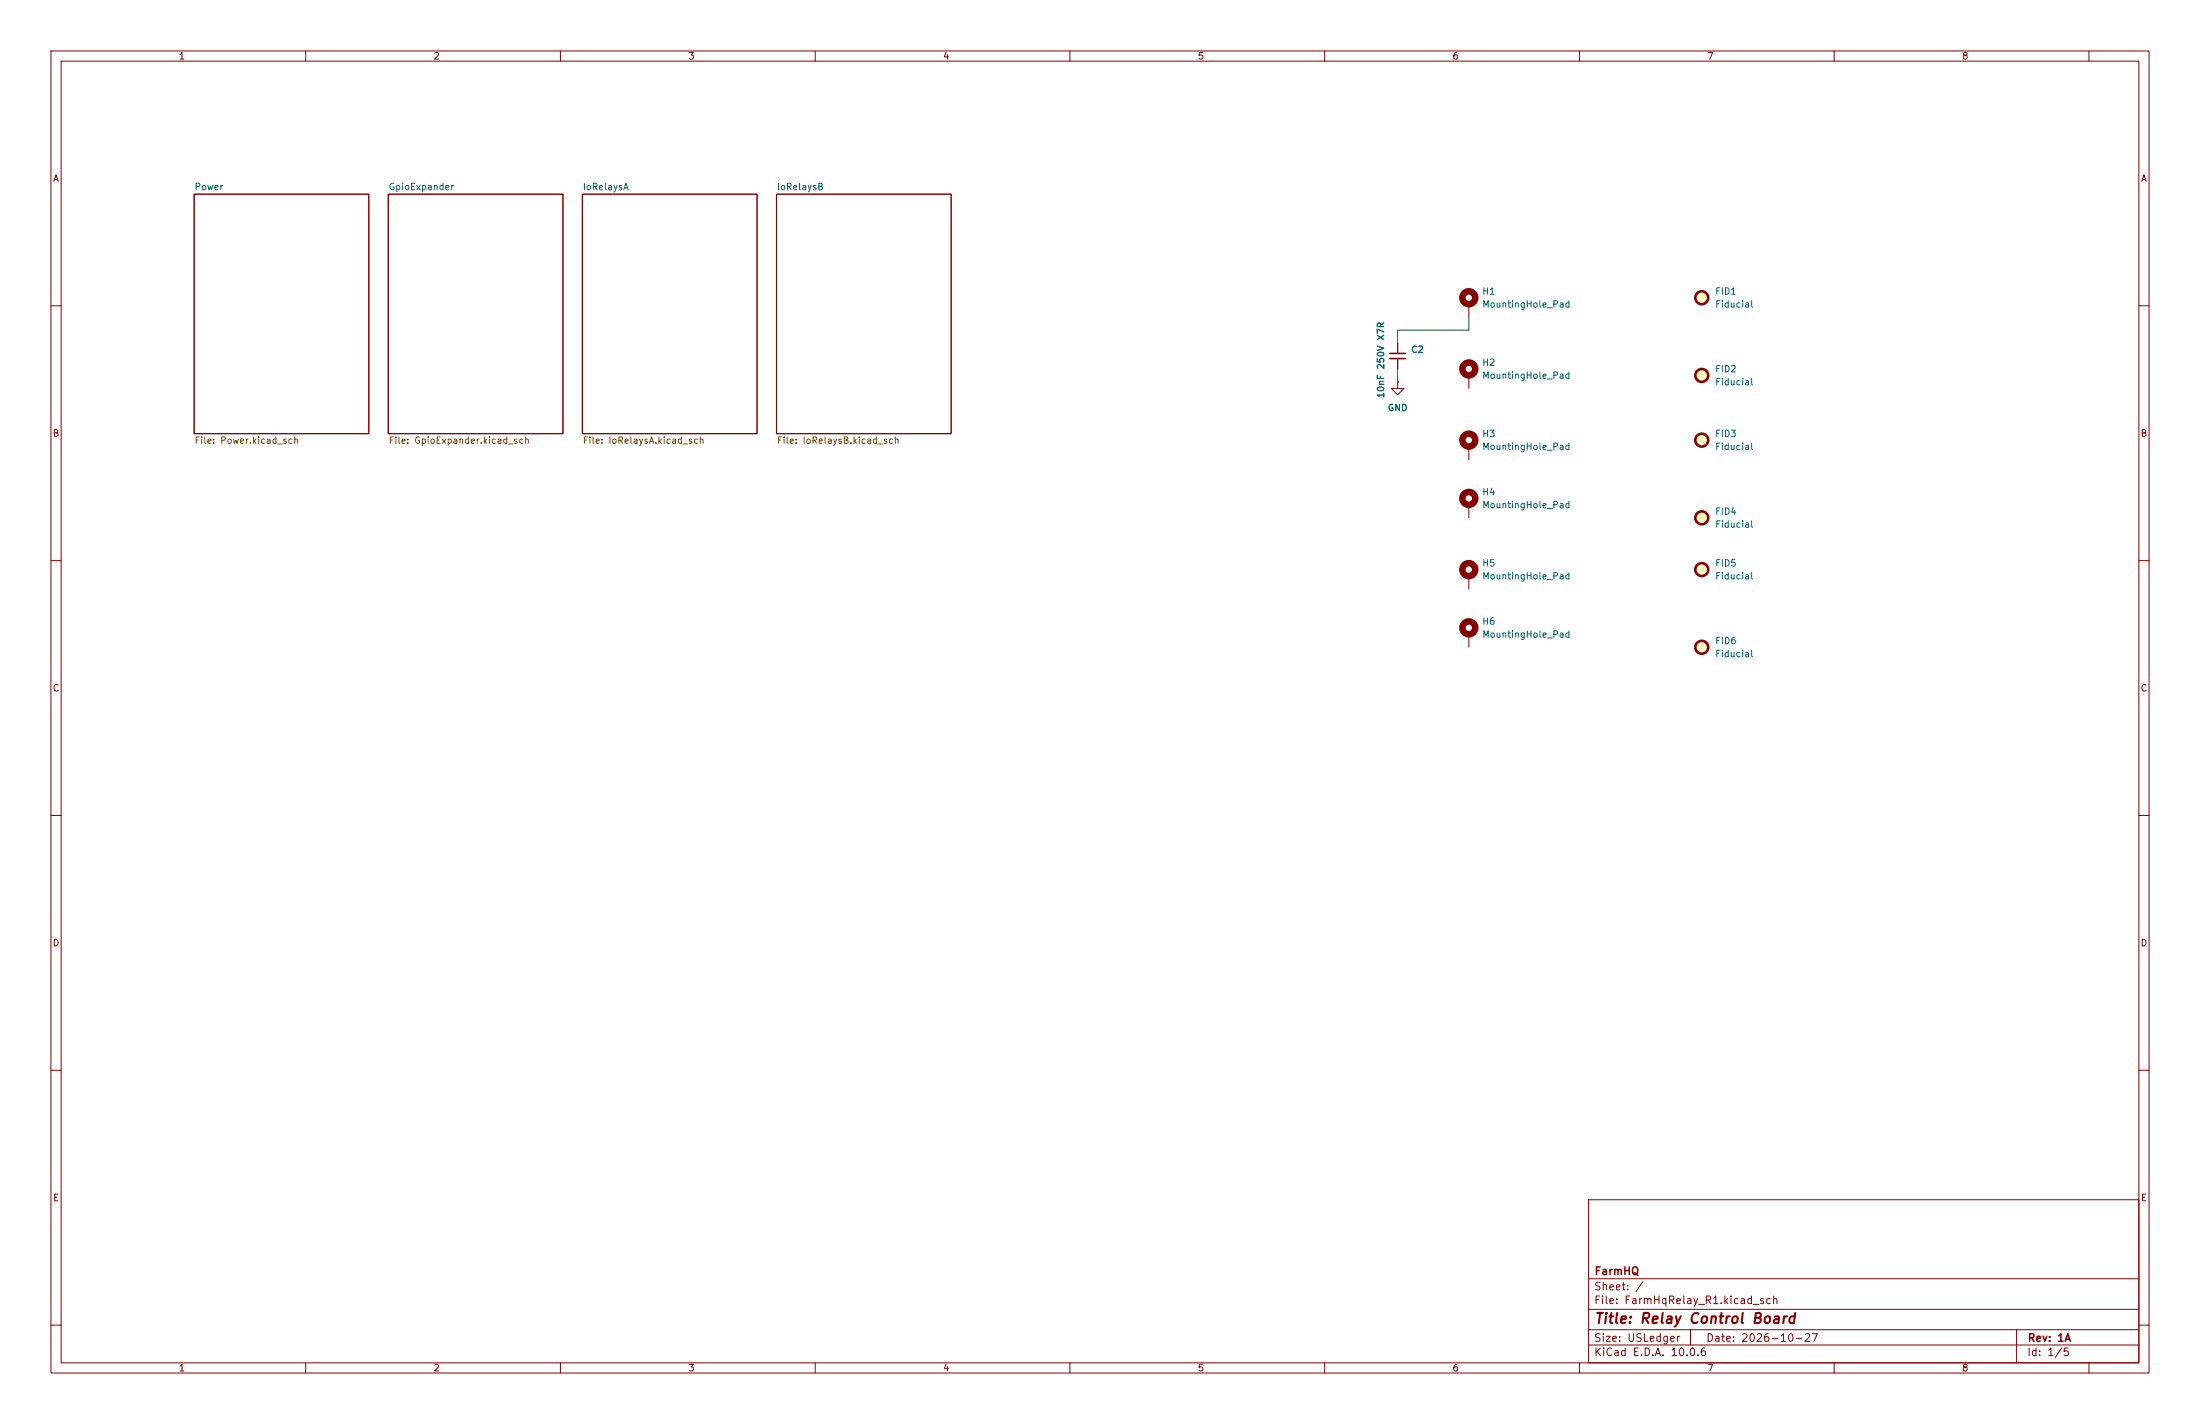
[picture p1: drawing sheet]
(kicad_sch
 (version 20260306)
 (generator "eeschema")
 (generator_version "10.0")
 (paper "USLedger")
 (title_block
  (title "Relay Control Board")
  (date "2026-10-27")
  (rev "1A")
  (company "FarmHQ"))
 (lib_symbols
  (symbol "Device:C_Small"
   (pin_numbers (hide yes))
   (pin_names
    (offset 0.254) (hide yes)) (exclude_from_sim no) (in_bom yes) (on_board yes)
   (in_pos_files yes)
   (duplicate_pin_numbers_are_jumpers no)
   (property "Reference" "C" (at 0.254 1.778 0) (show_name no) (do_not_autoplace no) (effects (font (size 1.27 1.27)) (justify left)))
   (property "Value" "C_Small" (at 0.254 -2.032 0) (show_name no) (do_not_autoplace no) (effects (font (size 1.27 1.27)) (justify left)))
   (property "Footprint" "" (at 0 0 0) (show_name no) (do_not_autoplace no) (hide yes) (effects (font (size 1.27 1.27))))
   (property "Datasheet" "" (at 0 0 0) (show_name no) (do_not_autoplace no) (hide yes) (effects (font (size 1.27 1.27))))
   (property "Description" "Unpolarized capacitor, small symbol" (at 0 -10.16 0) (show_name no) (do_not_autoplace no) (hide yes) (effects (font (size 1.27 1.27))))
   (symbol "C_Small_0_1"
    (polyline (pts (xy -1.524 0.508) (xy 1.524 0.508)) (stroke (width 0.3048) (type default)) (fill (type none)))
    (polyline (pts (xy -1.524 -0.508) (xy 1.524 -0.508)) (stroke (width 0.3048) (type default)) (fill (type none))))
   (symbol "C_Small_1_1"
    (pin passive line (at 0 2.54 270) (length 2.032) (name "" (effects (font (size 1.27 1.27)))) (number "1" (effects (font (size 1.27 1.27)))))
    (pin passive line (at 0 -2.54 90) (length 2.032) (name "" (effects (font (size 1.27 1.27)))) (number "2" (effects (font (size 1.27 1.27))))))
   (embedded_fonts no))
  (symbol "Mechanical:Fiducial" (exclude_from_sim no) (in_bom no) (on_board yes)
   (in_pos_files yes)
   (duplicate_pin_numbers_are_jumpers no)
   (property "Reference" "FID" (at 0 5.08 0) (show_name no) (do_not_autoplace no) (effects (font (size 1.27 1.27))))
   (property "Value" "Fiducial" (at 0 3.175 0) (show_name no) (do_not_autoplace no) (effects (font (size 1.27 1.27))))
   (property "Footprint" "" (at 0 0 0) (show_name no) (do_not_autoplace no) (hide yes) (effects (font (size 1.27 1.27))))
   (property "Datasheet" "" (at 0 0 0) (show_name no) (do_not_autoplace no) (hide yes) (effects (font (size 1.27 1.27))))
   (property "Description" "Fiducial Marker" (at 0 0 0) (show_name no) (do_not_autoplace no) (hide yes) (effects (font (size 1.27 1.27))))
   (symbol "Fiducial_0_1"
    (circle (center 0 0) (radius 1.27) (stroke (width 0.508) (type default)) (fill (type background))))
   (embedded_fonts no))
  (symbol "Mechanical:MountingHole_Pad"
   (pin_numbers (hide yes))
   (pin_names
    (offset 1.016) (hide yes)) (exclude_from_sim no) (in_bom no) (on_board yes)
   (in_pos_files yes)
   (duplicate_pin_numbers_are_jumpers no)
   (property "Reference" "H" (at 0 6.35 0) (show_name no) (do_not_autoplace no) (effects (font (size 1.27 1.27))))
   (property "Value" "MountingHole_Pad" (at 0 4.445 0) (show_name no) (do_not_autoplace no) (effects (font (size 1.27 1.27))))
   (property "Footprint" "" (at 0 0 0) (show_name no) (do_not_autoplace no) (hide yes) (effects (font (size 1.27 1.27))))
   (property "Datasheet" "" (at 0 0 0) (show_name no) (do_not_autoplace no) (hide yes) (effects (font (size 1.27 1.27))))
   (property "Description" "Mounting Hole with connection" (at 0 0 0) (show_name no) (do_not_autoplace no) (hide yes) (effects (font (size 1.27 1.27))))
   (symbol "MountingHole_Pad_0_1"
    (circle (center 0 1.27) (radius 1.27) (stroke (width 1.27) (type default)) (fill (type none))))
   (symbol "MountingHole_Pad_1_1"
    (pin input line (at 0 -2.54 90) (length 2.54) (name "1" (effects (font (size 1.27 1.27)))) (number "1" (effects (font (size 1.27 1.27))))))
   (embedded_fonts no))
  (symbol "power:GND"
   (power global)
   (pin_numbers (hide yes))
   (pin_names
    (offset 0) (hide yes)) (exclude_from_sim no) (in_bom yes) (on_board yes)
   (in_pos_files yes)
   (duplicate_pin_numbers_are_jumpers no)
   (property "Reference" "#PWR" (at 0 -6.35 0) (show_name no) (do_not_autoplace no) (hide yes) (effects (font (size 1.27 1.27))))
   (property "Value" "GND" (at 0 -3.81 0) (show_name no) (do_not_autoplace no) (effects (font (size 1.27 1.27))))
   (property "Footprint" "" (at 0 0 0) (show_name no) (do_not_autoplace no) (hide yes) (effects (font (size 1.27 1.27))))
   (property "Datasheet" "" (at 0 0 0) (show_name no) (do_not_autoplace no) (hide yes) (effects (font (size 1.27 1.27))))
   (property "Description" "Power symbol creates a global label with name \"GND\" , ground" (at 0 0 0) (show_name no) (do_not_autoplace no) (hide yes) (effects (font (size 1.27 1.27))))
   (symbol "GND_0_1"
    (polyline (pts (xy 0 0) (xy 0 -1.27) (xy 1.27 -1.27) (xy 0 -2.54) (xy -1.27 -1.27) (xy 0 -1.27)) (stroke (width 0) (type default)) (fill (type none))))
   (symbol "GND_1_1"
    (pin power_in line (at 0 0 270) (length 0) (name "" (effects (font (size 1.27 1.27)))) (number "1" (effects (font (size 1.27 1.27))))))
   (embedded_fonts no)))
 (wire
  (pts (xy 288.29 64.77) (xy 274.32 64.77))
  (stroke (width 0) (type default)))
 (wire
  (pts (xy 274.32 64.77) (xy 274.32 67.31))
  (stroke (width 0) (type default)))
 (wire
  (pts (xy 274.32 72.39) (xy 274.32 74.93))
  (stroke (width 0) (type default)))
 (wire
  (pts (xy 288.29 62.23) (xy 288.29 64.77))
  (stroke (width 0) (type default)))
 (symbol
  (lib_id "Mechanical:Fiducial")
  (at 334.01 127 0)
  (unit 1)
  (body_style 1)
  (exclude_from_sim no)
  (in_bom no)
  (on_board yes)
  (in_pos_files yes)
  (dnp no)
  (fields_autoplaced yes)
  (property "Reference" "FID6" (at 336.55 125.7299 0) (show_name no) (do_not_autoplace no) (effects (font (size 1.27 1.27)) (justify left)))
  (property "Value" "Fiducial" (at 336.55 128.2699 0) (show_name no) (do_not_autoplace no) (effects (font (size 1.27 1.27)) (justify left)))
  (property "Footprint" "Fiducial:Fiducial_1mm_Mask2mm" (at 334.01 127 0) (hide yes) (show_name no) (do_not_autoplace no) (effects (font (size 1.27 1.27))))
  (property "Datasheet" "" (at 334.01 127 0) (hide yes) (show_name no) (do_not_autoplace no) (effects (font (size 1.27 1.27))))
  (property "Description" "Fiducial Marker" (at 334.01 127 0) (hide yes) (show_name no) (do_not_autoplace no) (effects (font (size 1.27 1.27)))))
 (symbol
  (lib_id "Device:C_Small")
  (at 274.32 69.85 0)
  (unit 1)
  (body_style 1)
  (exclude_from_sim no)
  (in_bom yes)
  (on_board yes)
  (in_pos_files yes)
  (dnp no)
  (property "Reference" "C2" (at 276.86 68.5799 0) (show_name no) (do_not_autoplace no) (effects (font (size 1.27 1.27)) (justify left)))
  (property "Value" "10nF 250V X7R" (at 271.018 78.232 90) (show_name no) (do_not_autoplace no) (effects (font (size 1.27 1.27)) (justify left)))
  (property "Footprint" "Capacitor_SMD:C_1206_3216Metric" (at 274.32 69.85 0) (hide yes) (show_name no) (do_not_autoplace no) (effects (font (size 1.27 1.27))))
  (property "Datasheet" "" (at 274.32 69.85 0) (hide yes) (show_name no) (do_not_autoplace no) (effects (font (size 1.27 1.27))))
  (property "Description" "CAP CER 1206 10NF 250V X7R 10%" (at 274.32 80.01 0) (hide yes) (show_name no) (do_not_autoplace no) (effects (font (size 1.27 1.27))))
  (property "Digikey" "399-C1206C103KARECTUDKR-ND" (at 274.32 69.85 0) (hide yes) (show_name no) (do_not_autoplace no) (effects (font (size 1.27 1.27))))
  (property "Notes" "250V minimum rating (chassis bond) - no lower-voltage substitute" (at 274.32 69.85 0) (hide yes) (show_name no) (do_not_autoplace no) (effects (font (size 1.27 1.27))))
  (pin "1")
  (pin "2"))
 (symbol
  (lib_id "Mechanical:MountingHole_Pad")
  (at 288.29 99.06 0)
  (unit 1)
  (body_style 1)
  (exclude_from_sim no)
  (in_bom no)
  (on_board yes)
  (in_pos_files yes)
  (dnp no)
  (fields_autoplaced yes)
  (property "Reference" "H4" (at 290.83 96.5199 0) (show_name no) (do_not_autoplace no) (effects (font (size 1.27 1.27)) (justify left)))
  (property "Value" "MountingHole_Pad" (at 290.83 99.0599 0) (show_name no) (do_not_autoplace no) (effects (font (size 1.27 1.27)) (justify left)))
  (property "Footprint" "MountingHole:MountingHole_3.5mm_Pad" (at 288.29 99.06 0) (hide yes) (show_name no) (do_not_autoplace no) (effects (font (size 1.27 1.27))))
  (property "Datasheet" "" (at 288.29 99.06 0) (hide yes) (show_name no) (do_not_autoplace no) (effects (font (size 1.27 1.27))))
  (property "Description" "Mounting Hole with connection" (at 288.29 99.06 0) (hide yes) (show_name no) (do_not_autoplace no) (effects (font (size 1.27 1.27))))
  (property "Digikey" "~" (at 288.29 99.06 0) (hide yes) (show_name no) (do_not_autoplace no) (effects (font (size 1.27 1.27))))
  (pin "1"))
 (symbol
  (lib_id "Mechanical:Fiducial")
  (at 334.01 73.66 0)
  (unit 1)
  (body_style 1)
  (exclude_from_sim no)
  (in_bom no)
  (on_board yes)
  (in_pos_files yes)
  (dnp no)
  (fields_autoplaced yes)
  (property "Reference" "FID2" (at 336.55 72.3899 0) (show_name no) (do_not_autoplace no) (effects (font (size 1.27 1.27)) (justify left)))
  (property "Value" "Fiducial" (at 336.55 74.9299 0) (show_name no) (do_not_autoplace no) (effects (font (size 1.27 1.27)) (justify left)))
  (property "Footprint" "Fiducial:Fiducial_1mm_Mask2mm" (at 334.01 73.66 0) (hide yes) (show_name no) (do_not_autoplace no) (effects (font (size 1.27 1.27))))
  (property "Datasheet" "" (at 334.01 73.66 0) (hide yes) (show_name no) (do_not_autoplace no) (effects (font (size 1.27 1.27))))
  (property "Description" "Fiducial Marker" (at 334.01 73.66 0) (hide yes) (show_name no) (do_not_autoplace no) (effects (font (size 1.27 1.27)))))
 (symbol
  (lib_id "Mechanical:Fiducial")
  (at 334.01 111.76 0)
  (unit 1)
  (body_style 1)
  (exclude_from_sim no)
  (in_bom no)
  (on_board yes)
  (in_pos_files yes)
  (dnp no)
  (fields_autoplaced yes)
  (property "Reference" "FID5" (at 336.55 110.4899 0) (show_name no) (do_not_autoplace no) (effects (font (size 1.27 1.27)) (justify left)))
  (property "Value" "Fiducial" (at 336.55 113.0299 0) (show_name no) (do_not_autoplace no) (effects (font (size 1.27 1.27)) (justify left)))
  (property "Footprint" "Fiducial:Fiducial_1mm_Mask2mm" (at 334.01 111.76 0) (hide yes) (show_name no) (do_not_autoplace no) (effects (font (size 1.27 1.27))))
  (property "Datasheet" "" (at 334.01 111.76 0) (hide yes) (show_name no) (do_not_autoplace no) (effects (font (size 1.27 1.27))))
  (property "Description" "Fiducial Marker" (at 334.01 111.76 0) (hide yes) (show_name no) (do_not_autoplace no) (effects (font (size 1.27 1.27)))))
 (symbol
  (lib_id "power:GND")
  (at 274.32 74.93 0)
  (unit 1)
  (body_style 1)
  (exclude_from_sim no)
  (in_bom yes)
  (on_board yes)
  (in_pos_files yes)
  (dnp no)
  (fields_autoplaced yes)
  (property "Reference" "#PWR01" (at 274.32 81.28 0) (hide yes) (show_name no) (do_not_autoplace no) (effects (font (size 1.27 1.27))))
  (property "Value" "GND" (at 274.32 80.01 0) (show_name no) (do_not_autoplace no) (effects (font (size 1.27 1.27))))
  (property "Footprint" "" (at 274.32 74.93 0) (hide yes) (show_name no) (do_not_autoplace no) (effects (font (size 1.27 1.27))))
  (property "Datasheet" "" (at 274.32 74.93 0) (hide yes) (show_name no) (do_not_autoplace no) (effects (font (size 1.27 1.27))))
  (property "Description" "Power symbol creates a global label with name \"GND\" , ground" (at 274.32 74.93 0) (hide yes) (show_name no) (do_not_autoplace no) (effects (font (size 1.27 1.27))))
  (pin "1"))
 (symbol
  (lib_id "Mechanical:Fiducial")
  (at 334.01 86.36 0)
  (unit 1)
  (body_style 1)
  (exclude_from_sim no)
  (in_bom no)
  (on_board yes)
  (in_pos_files yes)
  (dnp no)
  (fields_autoplaced yes)
  (property "Reference" "FID3" (at 336.55 85.0899 0) (show_name no) (do_not_autoplace no) (effects (font (size 1.27 1.27)) (justify left)))
  (property "Value" "Fiducial" (at 336.55 87.6299 0) (show_name no) (do_not_autoplace no) (effects (font (size 1.27 1.27)) (justify left)))
  (property "Footprint" "Fiducial:Fiducial_1mm_Mask2mm" (at 334.01 86.36 0) (hide yes) (show_name no) (do_not_autoplace no) (effects (font (size 1.27 1.27))))
  (property "Datasheet" "" (at 334.01 86.36 0) (hide yes) (show_name no) (do_not_autoplace no) (effects (font (size 1.27 1.27))))
  (property "Description" "Fiducial Marker" (at 334.01 86.36 0) (hide yes) (show_name no) (do_not_autoplace no) (effects (font (size 1.27 1.27)))))
 (symbol
  (lib_id "Mechanical:MountingHole_Pad")
  (at 288.29 73.66 0)
  (unit 1)
  (body_style 1)
  (exclude_from_sim no)
  (in_bom no)
  (on_board yes)
  (in_pos_files yes)
  (dnp no)
  (fields_autoplaced yes)
  (property "Reference" "H2" (at 290.83 71.1199 0) (show_name no) (do_not_autoplace no) (effects (font (size 1.27 1.27)) (justify left)))
  (property "Value" "MountingHole_Pad" (at 290.83 73.6599 0) (show_name no) (do_not_autoplace no) (effects (font (size 1.27 1.27)) (justify left)))
  (property "Footprint" "MountingHole:MountingHole_3.5mm_Pad" (at 288.29 73.66 0) (hide yes) (show_name no) (do_not_autoplace no) (effects (font (size 1.27 1.27))))
  (property "Datasheet" "" (at 288.29 73.66 0) (hide yes) (show_name no) (do_not_autoplace no) (effects (font (size 1.27 1.27))))
  (property "Description" "Mounting Hole with connection" (at 288.29 73.66 0) (hide yes) (show_name no) (do_not_autoplace no) (effects (font (size 1.27 1.27))))
  (property "Digikey" "~" (at 288.29 73.66 0) (hide yes) (show_name no) (do_not_autoplace no) (effects (font (size 1.27 1.27))))
  (pin "1"))
 (symbol
  (lib_id "Mechanical:MountingHole_Pad")
  (at 288.29 113.03 0)
  (unit 1)
  (body_style 1)
  (exclude_from_sim no)
  (in_bom no)
  (on_board yes)
  (in_pos_files yes)
  (dnp no)
  (fields_autoplaced yes)
  (property "Reference" "H5" (at 290.83 110.4899 0) (show_name no) (do_not_autoplace no) (effects (font (size 1.27 1.27)) (justify left)))
  (property "Value" "MountingHole_Pad" (at 290.83 113.0299 0) (show_name no) (do_not_autoplace no) (effects (font (size 1.27 1.27)) (justify left)))
  (property "Footprint" "MountingHole:MountingHole_3.5mm_Pad" (at 288.29 113.03 0) (hide yes) (show_name no) (do_not_autoplace no) (effects (font (size 1.27 1.27))))
  (property "Datasheet" "" (at 288.29 113.03 0) (hide yes) (show_name no) (do_not_autoplace no) (effects (font (size 1.27 1.27))))
  (property "Description" "Mounting Hole with connection" (at 288.29 113.03 0) (hide yes) (show_name no) (do_not_autoplace no) (effects (font (size 1.27 1.27))))
  (property "Digikey" "~" (at 288.29 113.03 0) (hide yes) (show_name no) (do_not_autoplace no) (effects (font (size 1.27 1.27))))
  (pin "1"))
 (symbol
  (lib_id "Mechanical:Fiducial")
  (at 334.01 58.42 0)
  (unit 1)
  (body_style 1)
  (exclude_from_sim no)
  (in_bom no)
  (on_board yes)
  (in_pos_files yes)
  (dnp no)
  (fields_autoplaced yes)
  (property "Reference" "FID1" (at 336.55 57.1499 0) (show_name no) (do_not_autoplace no) (effects (font (size 1.27 1.27)) (justify left)))
  (property "Value" "Fiducial" (at 336.55 59.6899 0) (show_name no) (do_not_autoplace no) (effects (font (size 1.27 1.27)) (justify left)))
  (property "Footprint" "Fiducial:Fiducial_1mm_Mask2mm" (at 334.01 58.42 0) (hide yes) (show_name no) (do_not_autoplace no) (effects (font (size 1.27 1.27))))
  (property "Datasheet" "" (at 334.01 58.42 0) (hide yes) (show_name no) (do_not_autoplace no) (effects (font (size 1.27 1.27))))
  (property "Description" "Fiducial Marker" (at 334.01 58.42 0) (hide yes) (show_name no) (do_not_autoplace no) (effects (font (size 1.27 1.27)))))
 (symbol
  (lib_id "Mechanical:MountingHole_Pad")
  (at 288.29 124.46 0)
  (unit 1)
  (body_style 1)
  (exclude_from_sim no)
  (in_bom no)
  (on_board yes)
  (in_pos_files yes)
  (dnp no)
  (fields_autoplaced yes)
  (property "Reference" "H6" (at 290.83 121.9199 0) (show_name no) (do_not_autoplace no) (effects (font (size 1.27 1.27)) (justify left)))
  (property "Value" "MountingHole_Pad" (at 290.83 124.4599 0) (show_name no) (do_not_autoplace no) (effects (font (size 1.27 1.27)) (justify left)))
  (property "Footprint" "MountingHole:MountingHole_3.5mm_Pad" (at 288.29 124.46 0) (hide yes) (show_name no) (do_not_autoplace no) (effects (font (size 1.27 1.27))))
  (property "Datasheet" "" (at 288.29 124.46 0) (hide yes) (show_name no) (do_not_autoplace no) (effects (font (size 1.27 1.27))))
  (property "Description" "Mounting Hole with connection" (at 288.29 124.46 0) (hide yes) (show_name no) (do_not_autoplace no) (effects (font (size 1.27 1.27))))
  (property "Digikey" "~" (at 288.29 124.46 0) (hide yes) (show_name no) (do_not_autoplace no) (effects (font (size 1.27 1.27))))
  (pin "1"))
 (symbol
  (lib_id "Mechanical:MountingHole_Pad")
  (at 288.29 59.69 0)
  (unit 1)
  (body_style 1)
  (exclude_from_sim no)
  (in_bom no)
  (on_board yes)
  (in_pos_files yes)
  (dnp no)
  (fields_autoplaced yes)
  (property "Reference" "H1" (at 290.83 57.1499 0) (show_name no) (do_not_autoplace no) (effects (font (size 1.27 1.27)) (justify left)))
  (property "Value" "MountingHole_Pad" (at 290.83 59.6899 0) (show_name no) (do_not_autoplace no) (effects (font (size 1.27 1.27)) (justify left)))
  (property "Footprint" "MountingHole:MountingHole_3.5mm_Pad" (at 288.29 59.69 0) (hide yes) (show_name no) (do_not_autoplace no) (effects (font (size 1.27 1.27))))
  (property "Datasheet" "" (at 288.29 59.69 0) (hide yes) (show_name no) (do_not_autoplace no) (effects (font (size 1.27 1.27))))
  (property "Description" "Mounting Hole with connection" (at 288.29 59.69 0) (hide yes) (show_name no) (do_not_autoplace no) (effects (font (size 1.27 1.27))))
  (property "Digikey" "~" (at 288.29 59.69 0) (hide yes) (show_name no) (do_not_autoplace no) (effects (font (size 1.27 1.27))))
  (pin "1"))
 (symbol
  (lib_id "Mechanical:Fiducial")
  (at 334.01 101.6 0)
  (unit 1)
  (body_style 1)
  (exclude_from_sim no)
  (in_bom no)
  (on_board yes)
  (in_pos_files yes)
  (dnp no)
  (fields_autoplaced yes)
  (property "Reference" "FID4" (at 336.55 100.3299 0) (show_name no) (do_not_autoplace no) (effects (font (size 1.27 1.27)) (justify left)))
  (property "Value" "Fiducial" (at 336.55 102.8699 0) (show_name no) (do_not_autoplace no) (effects (font (size 1.27 1.27)) (justify left)))
  (property "Footprint" "Fiducial:Fiducial_1mm_Mask2mm" (at 334.01 101.6 0) (hide yes) (show_name no) (do_not_autoplace no) (effects (font (size 1.27 1.27))))
  (property "Datasheet" "" (at 334.01 101.6 0) (hide yes) (show_name no) (do_not_autoplace no) (effects (font (size 1.27 1.27))))
  (property "Description" "Fiducial Marker" (at 334.01 101.6 0) (hide yes) (show_name no) (do_not_autoplace no) (effects (font (size 1.27 1.27)))))
 (symbol
  (lib_id "Mechanical:MountingHole_Pad")
  (at 288.29 87.63 0)
  (unit 1)
  (body_style 1)
  (exclude_from_sim no)
  (in_bom no)
  (on_board yes)
  (in_pos_files yes)
  (dnp no)
  (fields_autoplaced yes)
  (property "Reference" "H3" (at 290.83 85.0899 0) (show_name no) (do_not_autoplace no) (effects (font (size 1.27 1.27)) (justify left)))
  (property "Value" "MountingHole_Pad" (at 290.83 87.6299 0) (show_name no) (do_not_autoplace no) (effects (font (size 1.27 1.27)) (justify left)))
  (property "Footprint" "MountingHole:MountingHole_3.5mm_Pad" (at 288.29 87.63 0) (hide yes) (show_name no) (do_not_autoplace no) (effects (font (size 1.27 1.27))))
  (property "Datasheet" "" (at 288.29 87.63 0) (hide yes) (show_name no) (do_not_autoplace no) (effects (font (size 1.27 1.27))))
  (property "Description" "Mounting Hole with connection" (at 288.29 87.63 0) (hide yes) (show_name no) (do_not_autoplace no) (effects (font (size 1.27 1.27))))
  (property "Digikey" "~" (at 288.29 87.63 0) (hide yes) (show_name no) (do_not_autoplace no) (effects (font (size 1.27 1.27))))
  (pin "1"))
 (sheet
  (at 114.3 38.1)
  (size 34.29 46.99)
  (exclude_from_sim no)
  (in_bom yes)
  (on_board yes)
  (dnp no)
  (fields_autoplaced yes)
  (stroke (width 0.1524) (type solid))
  (fill (color 0 0 0 0))
  (property "Sheetname" "IoRelaysA" (at 114.3 37.3884 0) (show_name no) (do_not_autoplace no) (effects (font (size 1.27 1.27)) (justify left bottom)))
  (property "Sheetfile" "IoRelaysA.kicad_sch" (at 114.3 85.6746 0) (show_name no) (do_not_autoplace no) (effects (font (size 1.27 1.27)) (justify left top))))
 (sheet
  (at 38.1 38.1)
  (size 34.29 46.99)
  (exclude_from_sim no)
  (in_bom yes)
  (on_board yes)
  (dnp no)
  (fields_autoplaced yes)
  (stroke (width 0.1524) (type solid))
  (fill (color 0 0 0 0))
  (property "Sheetname" "Power" (at 38.1 37.3884 0) (show_name no) (do_not_autoplace no) (effects (font (size 1.27 1.27)) (justify left bottom)))
  (property "Sheetfile" "Power.kicad_sch" (at 38.1 85.6746 0) (show_name no) (do_not_autoplace no) (effects (font (size 1.27 1.27)) (justify left top))))
 (sheet
  (at 76.2 38.1)
  (size 34.29 46.99)
  (exclude_from_sim no)
  (in_bom yes)
  (on_board yes)
  (dnp no)
  (fields_autoplaced yes)
  (stroke (width 0.1524) (type solid))
  (fill (color 0 0 0 0))
  (property "Sheetname" "GpioExpander" (at 76.2 37.3884 0) (show_name no) (do_not_autoplace no) (effects (font (size 1.27 1.27)) (justify left bottom)))
  (property "Sheetfile" "GpioExpander.kicad_sch" (at 76.2 85.6746 0) (show_name no) (do_not_autoplace no) (effects (font (size 1.27 1.27)) (justify left top))))
 (sheet
  (at 152.4 38.1)
  (size 34.29 46.99)
  (exclude_from_sim no)
  (in_bom yes)
  (on_board yes)
  (dnp no)
  (fields_autoplaced yes)
  (stroke (width 0.1524) (type solid))
  (fill (color 0 0 0 0))
  (property "Sheetname" "IoRelaysB" (at 152.4 37.3884 0) (show_name no) (do_not_autoplace no) (effects (font (size 1.27 1.27)) (justify left bottom)))
  (property "Sheetfile" "IoRelaysB.kicad_sch" (at 152.4 85.6746 0) (show_name no) (do_not_autoplace no) (effects (font (size 1.27 1.27)) (justify left top))))
 (sheet_instances
  (path ""
   (page "1")))
 (embedded_fonts no))
